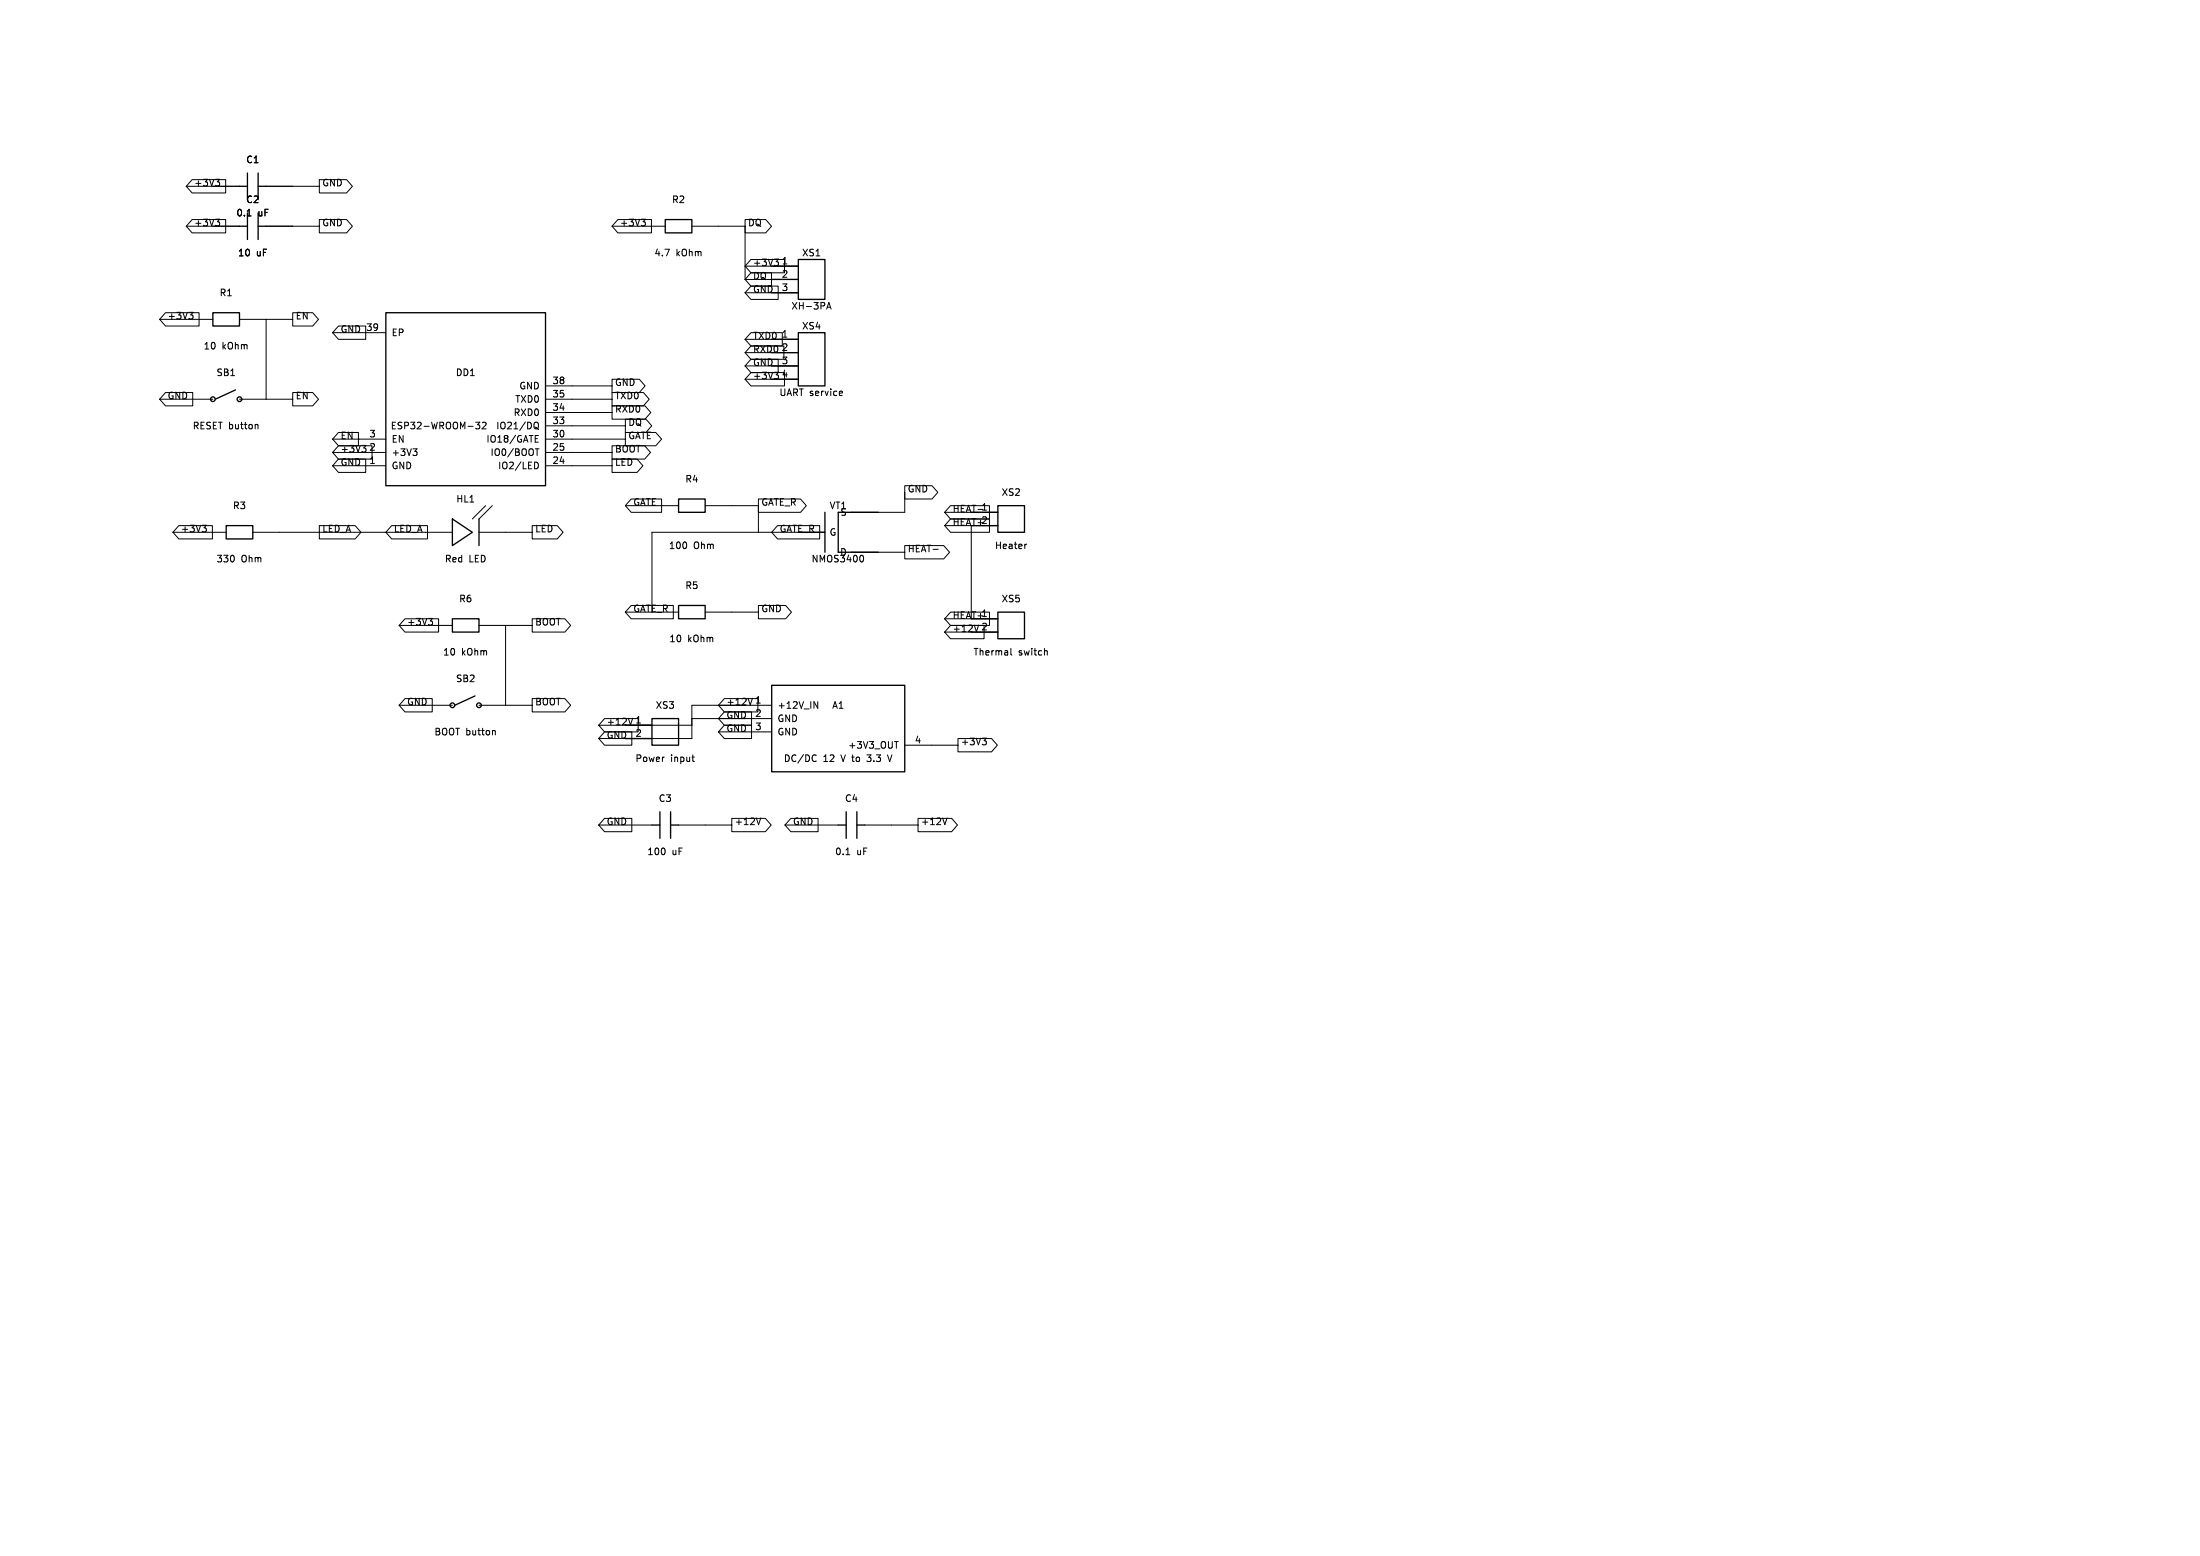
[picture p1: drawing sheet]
<svg xmlns="http://www.w3.org/2000/svg" width="420mm" height="297mm" viewBox="0 0 420 297" stroke-linecap="round" stroke-linejoin="round" font-family="sans-serif">
<g fill="none" stroke="#000" stroke-width=".25">
<path d="M45.7 35.6h1.5M47.2 33v5.1M49.3 35.6h1.5M49.3 33v5.1M40.6 59.7h5.1v2.5h-5.1zM45.7 43.2h1.5M47.2 40.6v5.1M49.3 40.6v5.1M49.3 43.2h1.5M73.7 59.7h30.4v33h-30.4zM127 41.9h5.1v2.6h-5.1zM147.3 50.8h5.1"/>
<path d="M147.3 53.3h5.1M147.3 55.9h5.1M152.4 49.5h5.1v7.7h-5.1zM45 74.4l-3.9 1.8M147.3 64.8h5.1M147.3 67.3h5.1M147.3 69.9h5.1M147.3 72.4h5.1M152.4 63.5h5.1v10.2h-5.1zM86.4 99.1l3.8 2.5-3.8 2.5zM91.4 99.1v5M129.5 95.3h5.1v2.5h-5.1z"/>
<path d="M157.5 97.8v7.6M167.6 97.8h-7.6v7.6h7.6M185.4 97.8h5.1M190.5 96.5h5.1v5.1h-5.1zM43.2 100.3h5.1v2.6h-5.1zM86.4 118.1h5v2.6h-5zM129.5 115.6h5.1v2.5h-5.1zM152.4 101.6h5.1M185.4 118.1h5.1M185.4 100.3h5.1M190.5 116.8h5.1v5.1h-5.1zM90.7 132.8l-3.9 1.8"/>
<path d="M119.4 138.4h5.1M124.5 137.2h5v5h-5zM147.3 130.8h25.4v16.5h-25.4zM185.4 120.7h5.1M119.4 141h5.1M124.5 157.5h1.5M126 154.9v5.1M128 157.5h1.5M128 154.9v5.1M160 157.5h1.5M161.5 154.9v5.1M163.6 157.5h1.5"/>
<path d="M163.6 154.9v5.1"/>
<circle cx="40.6" cy="76.2" r=".45"/>
<circle cx="45.7" cy="76.2" r=".45"/>
<circle cx="86.4" cy="134.6" r=".45"/>
<circle cx="91.4" cy="134.6" r=".45"/>
</g>
<g fill="none" stroke="#000" stroke-width=".19">
<path d="M35.6 35.6h10.1M36.7 34.3h6.4v2.5h-6.4l-1.1-1.2zM41.1 34.2h.8l-.4 .5M41.7 34.7l.2 .2v.3l-.2 .3M50.8 35.6h10.2M61 34.3h5.2l1.1 1.3-1.1 1.2h-5.2zM31.6 59.7h6.4v2.5h-6.4l-1.1-1.2zM35.6 43.2h10.1M36.1 59.6h.7l-.4 .5M36.7 41.9h6.4v2.6h-6.4l-1.1-1.3zM41.1 41.8h.8l-.4 .5M41.7 42.3l.2 .3v.3l-.2 .2"/>
<path d="M47.2 41.2h.7M50.8 43.2h10.2M55.9 59.7h3.8l1.1 1.3-1.1 1.2h-3.8zM61 41.9h5.2l1.1 1.3-1.1 1.3h-5.2zM116.8 43.2h10.2M118 41.9h6.4v2.6h-6.4l-1.2-1.3zM122.4 41.8h.8l-.4 .5M123 42.3l.2 .3v.3l-.2 .2M132.1 43.2h10.1M142.2 41.9h4l1.1 1.3-1.1 1.3h-4zM142.2 50.8h10.2M142.2 53.3h10.2"/>
<path d="M142.2 55.9h10.2M142.2 43.2v10.1M143.4 52.1h3.9v2.5h-3.9l-1.2-1.3zM143.4 49.5h6.4v2.6h-6.4l-1.2-1.3zM143.4 54.6h5.2v2.6h-5.2l-1.2-1.3zM147.8 49.5h.8l-.4 .4M148.4 49.9l.2 .3v.3l-.2 .2M157.8 59l.4-1.3 .5 1.3M157.9 58.6h.6M30.5 61h10.1M30.5 76.2h10.1M31.6 74.9h5.2v2.6h-5.2l-1.1-1.3z"/>
<path d="M36.6 60.1l.2 .2v.3l-.2 .3M45.7 61h10.2M45.7 76.2h10.2M50.8 61v15.2M55.9 74.9h3.8l1.1 1.3-1.1 1.3h-3.8zM63.5 63.5h10.2M64.6 62.2h5.2v2.6h-5.2l-1.1-1.3zM104.1 73.7h12.7M104.1 76.2h12.7M104.1 78.7h12.7M116.8 77.5h6.3l1.1 1.2-1.1 1.3h-6.3zM116.8 72.4h5.2l1.2 1.3-1.2 1.2h-5.2z"/>
<path d="M116.8 74.9h6l1.1 1.3-1.1 1.3h-6zM142.2 64.8h10.2M142.2 67.3h10.2M142.2 69.9h10.2M142.2 72.4h10.2M143.4 66h6.2v2.6h-6.2l-1.2-1.3zM143.4 68.6h5.2v2.5h-5.2l-1.2-1.2zM143.4 63.5h5.9v2.5h-5.9l-1.2-1.2zM143.4 71.1h6.4v2.6h-6.4l-1.2-1.3zM147.8 71h.8l-.4 .5M148.4 71.5l.2 .3M148.6 72.1l-.2 .2"/>
<path d="M160.7 74.7l.1 .3-.6 .1M160.8 75.4l-.1 .1M48.9 81l.4 .2v.7M63.5 83.8h10.2M63.5 86.4h10.2M63.5 88.9h10.2M64.6 85.1h6.4v2.5h-6.4l-1.1-1.2zM64.6 87.6h5.2v2.6h-5.2l-1.1-1.3zM64.6 82.5h3.8v2.6h-3.8l-1.1-1.3zM69.1 85h.8l-.5 .5M69.6 85.5l.3 .2M69.9 86l-.3 .3"/>
<path d="M78.8 85.7h.8l-.4 .5M79.4 86.2l.2 .2v.3l-.2 .2M90.8 80.6h.8l-.4 .5 .3 .1v.5l-.2 .2-.5-.2M92.1 80.7l.5-.1 .2 .4-.8 .9h.8M92.7 96.5l-2.5 2.6M94 96.5l-2.6 2.6M102.1 88.2a.64 .64 0 0 1 .7 .6 .64 .64 0 0 1-.7 .7M102.1 80.7l.1-.1a.43 .43 0 0 1 .6 .4v.4a.42 .42 0 0 1-.2 .4 .42 .42 0 0 1-.5 0M102.2 85.7h.7M102.2 81.6l.6 .4M102.2 83.7h.4M102.2 84.4h.6"/>
<path d="M102.2 83.1h.6M102.5 85.7v1.2M104.1 83.8h15.3M104.1 86.4h12.7M104.1 88.9h12.7M104.1 81.3h15.3M116.8 87.6h4.8l1.1 1.3-1.1 1.3h-4.8zM116.8 85.1h6.3l1.1 1.3-1.1 1.2h-6.3zM119.4 80h3.9l1.1 1.3-1.1 1.3h-3.9zM119.4 82.5h5.8l1.1 1.3-1.1 1.3h-5.8zM119.4 96.5h10.1M120.5 95.2h5.8v2.6h-5.8l-1.1-1.3z"/>
<path d="M134.6 96.5h10.2M144.8 95.2h8l1.1 1.3-1.1 1.3h-8zM144.8 96.5v5.1M172.7 92.7h5.2l1.1 1.3-1.1 1.3h-5.2zM172.7 94v3.8h-10.1M180.3 97.8h10.2M181.5 99.1h7.4v2.5h-7.4l-1.2-1.3zM181.5 96.5h7.4v2.6h-7.4l-1.2-1.3zM33 101.6h10.2M34.1 100.3h6.4v2.6h-6.4l-1.1-1.3zM38.6 100.3h.8l-.4 .4M39.1 100.7l.3 .3v.3l-.3 .2"/>
<path d="M48.3 101.6h38.1M61 100.3h6.8l1.1 1.3-1.1 1.3h-6.8zM74.8 100.3h6.8v2.6h-6.8l-1.1-1.3zM76.2 119.4h10.2M77.3 118.1h6.4v2.6h-6.4l-1.1-1.3zM81.8 118h.8l-.5 .5M82.3 118.5l.3 .3v.3l-.3 .2M91.4 101.6h10.2M91.4 119.4h10.2M96.5 119.4v15.2M101.6 100.3h4.8l1.1 1.3-1.1 1.3h-4.8zM101.6 118.1h6.2l1.1 1.3-1.1 1.3h-6.2z"/>
<path d="M119.4 116.8h10.1M120.5 115.6h8v2.5h-8l-1.1-1.3zM134.6 116.8h10.2M144.8 115.6h5.2l1.1 1.2-1.1 1.3h-5.2zM148.4 100.3h8.1v2.6h-8.1l-1.1-1.3zM157.5 101.6h-33v15.2M162.6 105.4h10.1M164.6 106a.79 .79 0 0 1 0 1.3M172.7 104.1h7.5l1.1 1.3-1.1 1.3h-7.5zM178.1 104.9h1M180.3 118.1h10.2M180.3 100.3h10.2"/>
<path d="M181.5 119.4h6.4v2.5h-6.4l-1.2-1.2zM181.5 116.8h7.4v2.6h-7.4l-1.2-1.3zM185.4 100.3v17.8M186.8 119.3l-.4 1.3M196 103.9h-.2M76.2 134.6h10.2M77.3 133.3h5.2v2.6h-5.2l-1.1-1.3zM91.4 134.6h10.2M94.2 139.4l.4 .2v.7M101.6 133.3h6.2l1.1 1.3-1.1 1.3h-6.2zM114.3 138.4h17.8M115.4 137.2h6.4v2.5h-6.4l-1.1-1.3z"/>
<path d="M115.4 139.7h5.2v2.5h-5.2l-1.1-1.2zM120.8 137.1l-.4 1.3M132.1 137.2h15.2M137.2 139.7h10.1M138.3 138.4h5.2v2.6h-5.2l-1.1-1.3zM138.3 135.9h5.2v2.5h-5.2l-1.1-1.2zM138.3 133.3h6.4v2.6h-6.4l-1.1-1.3zM143.6 133.3l-.4 1.2M147.3 134.6h-15.2v6.4h-17.8M155.4 133.9l.7 1.3v-1.3M180.3 120.7h10.2M193 123.8v1.1l.2 .1"/>
<path d="M199.8 124.2l.1 .2v.6M114.3 157.5h10.2M115.4 156.2h5.2v2.6h-5.2l-1.1-1.3zM129.5 157.5h10.2M132.1 144.5h.5M132.3 145.3l.3 .1M139.7 156.2h6.4l1.1 1.3-1.1 1.3h-6.4zM145.2 156.1l-.4 1.3M149.9 157.5h10.1M151 156.2h5.2v2.6h-5.2l-1.1-1.3zM155.6 144.1l.2 .1M155.8 145.2l-.2 .2"/>
<path d="M165.1 157.5h10.2M169.4 144.1l.4 1.3M170.8 141.5h.7M172.7 142.2h10.2M175.3 156.2h6.4l1.1 1.3-1.1 1.3h-6.4zM180.8 156.1l-.4 1.3M182.9 141h6.4l1.1 1.2-1.1 1.3h-6.4zM187.5 140.9h.8l-.4 .5M188.1 141.4l.2 .2v.3l-.2 .3M161.5 163.1h.7"/>
</g>
<g font-size="1.8">
<text x="37" y="35.7">+3V3</text>
<text x="46.9" y="31.3">C1</text>
<text x="61.4" y="35.7">GND</text>
<text x="45" y="41.5">0.1</text>
<text x="46.9" y="39">C2</text>
<text x="49.2" y="41.5">uF</text>
<text x="128.2" y="39">R2</text>
<text x="37" y="43.3">+3V3</text>
<text x="61.4" y="43.3">GND</text>
<text x="118.3" y="43.3">+3V3</text>
<text x="142.7" y="43.3">DQ</text>
<text x="45.3" y="49.1">10</text>
<text x="48.9" y="49.1">uF</text>
<text x="124.8" y="49.1">4.7</text>
<text x="129" y="49.1">kOhm</text>
<text x="143.7" y="53.4">DQ</text>
<text x="143.7" y="50.9">+3V3</text>
<text x="149.2" y="50.5">1</text>
<text x="149.2" y="53.1">2</text>
<text x="153" y="49.1">XS1</text>
<text x="41.8" y="56.7">R1</text>
<text x="143.7" y="56">GND</text>
<text x="149.2" y="55.6">3</text>
<text x="151" y="59.3">XH-3PA</text>
<text x="31.9" y="61.1">+3V3</text>
<text x="56.4" y="61.1">EN</text>
<text x="64.9" y="63.6">GND 39</text>
<text x="74.7" y="64.4">EP</text>
<text x="143.7" y="64.9">TXD0</text>
<text x="149.2" y="64.5">1</text>
<text x="153" y="63.1">XS4</text>
<text x="38.8" y="66.9">10</text>
<text x="41.2" y="72">SB1</text>
<text x="42.4" y="66.9">kOhm</text>
<text x="86.9" y="72">DD1</text>
<text x="143.7" y="67.4">RXD0</text>
<text x="143.7" y="69.9">GND</text>
<text x="149.2" y="67.1">2</text>
<text x="149.2" y="69.6">3</text>
<text x="31.9" y="76.3">GND</text>
<text x="56.4" y="76.3">EN</text>
<text x="98.3" y="77.1">TXD0</text>
<text x="99.1" y="74.5">GND</text>
<text x="105.4" y="73.4">38</text>
<text x="105.4" y="75.9">35</text>
<text x="117.3" y="73.8">GND</text>
<text x="117.3" y="76.3">TXD0</text>
<text x="143.7" y="72.5">+3V3</text>
<text x="148.7" y="75.8">UART service</text>
<text x="149.2" y="72.1">4</text>
<text x="36.7" y="82.1">RESET button</text>
<text x="64.9" y="83.9">EN</text>
<text x="70.4" y="83.6">3</text>
<text x="74.5" y="82.1">ESP32-WROOM-32</text>
<text x="94.6" y="82.1">IO21/DQ</text>
<text x="98" y="79.6">RXD0</text>
<text x="105.4" y="78.5">34</text>
<text x="105.4" y="81">33</text>
<text x="105.4" y="83.6">30</text>
<text x="117.3" y="78.8">RXD0</text>
<text x="119.9" y="81.4">DQ</text>
<text x="119.9" y="83.9">GATE</text>
<text x="64.9" y="86.5">+3V3</text>
<text x="64.9" y="89">GND</text>
<text x="70.4" y="86.1">2</text>
<text x="70.4" y="88.6">1</text>
<text x="74.7" y="84.7">EN</text>
<text x="74.7" y="87.2">+3V3</text>
<text x="74.7" y="89.8">GND</text>
<text x="92.8" y="84.7">IO18/GATE</text>
<text x="93.5" y="87.2">IO0/BOOT</text>
<text x="95" y="89.8">IO2/LED</text>
<text x="105.4" y="86.1">25</text>
<text x="105.4" y="88.6">24</text>
<text x="117.3" y="89">LED</text>
<text x="117.3" y="86.5">BOOT</text>
<text x="130.7" y="92.3">R4</text>
<text x="173.2" y="94.1">GND</text>
<text x="191.1" y="94.8">XS2</text>
<text x="34.4" y="101.7">+3V3</text>
<text x="44.4" y="97.4">R3</text>
<text x="61.4" y="101.7">LED_A</text>
<text x="75.1" y="101.7">LED_A</text>
<text x="87" y="96.1">HL1</text>
<text x="102.1" y="101.7">LED</text>
<text x="120.8" y="96.6">GATE</text>
<text x="145.3" y="96.6">GATE_R</text>
<text x="148.7" y="101.7">GATE_R</text>
<text x="158.3" y="97.4">VT1</text>
<text x="160.3" y="98.7">S</text>
<text x="181.8" y="100.4">HEAT+2</text>
<text x="181.8" y="97.9">HEAT-1</text>
<text x="41.2" y="107.5">330</text>
<text x="46" y="107.5">Ohm</text>
<text x="84.8" y="107.5">Red</text>
<text x="89.5" y="107.5">LED</text>
<text x="127.6" y="105">100</text>
<text x="132.4" y="105">Ohm</text>
<text x="154.8" y="107.5">NMOS3400</text>
<text x="158.3" y="102.5">G</text>
<text x="160.3" y="106.3">D</text>
<text x="173.2" y="105.5">HEAT-</text>
<text x="189.9" y="105">Heater</text>
<text x="130.7" y="112.6">R5</text>
<text x="77.6" y="119.5">+3V3</text>
<text x="87.6" y="115.2">R6</text>
<text x="102.1" y="119.5">BOOT</text>
<text x="120.8" y="116.9">GATE_R</text>
<text x="145.3" y="116.9">GND</text>
<text x="181.8" y="118.2">HEAT+1</text>
<text x="191.1" y="115.2">XS5</text>
<text x="84.5" y="125.3">10</text>
<text x="88.1" y="125.3">kOhm</text>
<text x="127.7" y="122.8">10</text>
<text x="131.3" y="122.8">kOhm</text>
<text x="181.8" y="120.7">+12V</text>
<text x="185.7" y="125.3">Thermal</text>
<text x="187.3" y="120.4">2</text>
<text x="194.4" y="125.3">switch</text>
<text x="87" y="130.4">SB2</text>
<text x="77.6" y="134.7">GND</text>
<text x="102.1" y="134.7">BOOT</text>
<text x="125.1" y="135.5">XS3</text>
<text x="138.6" y="137.3">GND</text>
<text x="138.6" y="134.7">+12V</text>
<text x="144.1" y="134.4">1</text>
<text x="144.1" y="136.9">2</text>
<text x="148.3" y="135.5">+12V_IN</text>
<text x="158.8" y="135.5">A1</text>
<text x="82.8" y="140.6">BOOT button</text>
<text x="115.7" y="138.5">+12V</text>
<text x="115.7" y="141.1">GND</text>
<text x="121.2" y="138.2">1</text>
<text x="121.2" y="140.7">2</text>
<text x="138.6" y="139.8">GND</text>
<text x="144.1" y="139.4">3</text>
<text x="148.3" y="138">GND</text>
<text x="148.3" y="140.6">GND</text>
<text x="161.8" y="143.1">+3V3_OUT</text>
<text x="174.6" y="142">4</text>
<text x="183.4" y="142.3">+3V3</text>
<text x="121.2" y="145.6">Power</text>
<text x="128" y="145.6">input</text>
<text x="149.5" y="145.6">DC/DC</text>
<text x="157.1" y="145.6">12</text>
<text x="160.7" y="145.6">V to</text>
<text x="166" y="145.6">3.3</text>
<text x="170.2" y="145.6">V</text>
<text x="125.7" y="153.3">C3</text>
<text x="161.2" y="153.3">C4</text>
<text x="115.7" y="157.6">GND</text>
<text x="140.2" y="157.6">+12V</text>
<text x="151.3" y="157.6">GND</text>
<text x="175.7" y="157.6">+12V</text>
<text x="123.5" y="163.4">100</text>
<text x="128.3" y="163.4">uF</text>
<text x="159.3" y="163.4">0.1</text>
<text x="163.5" y="163.4">uF</text>
</g>
</svg>
